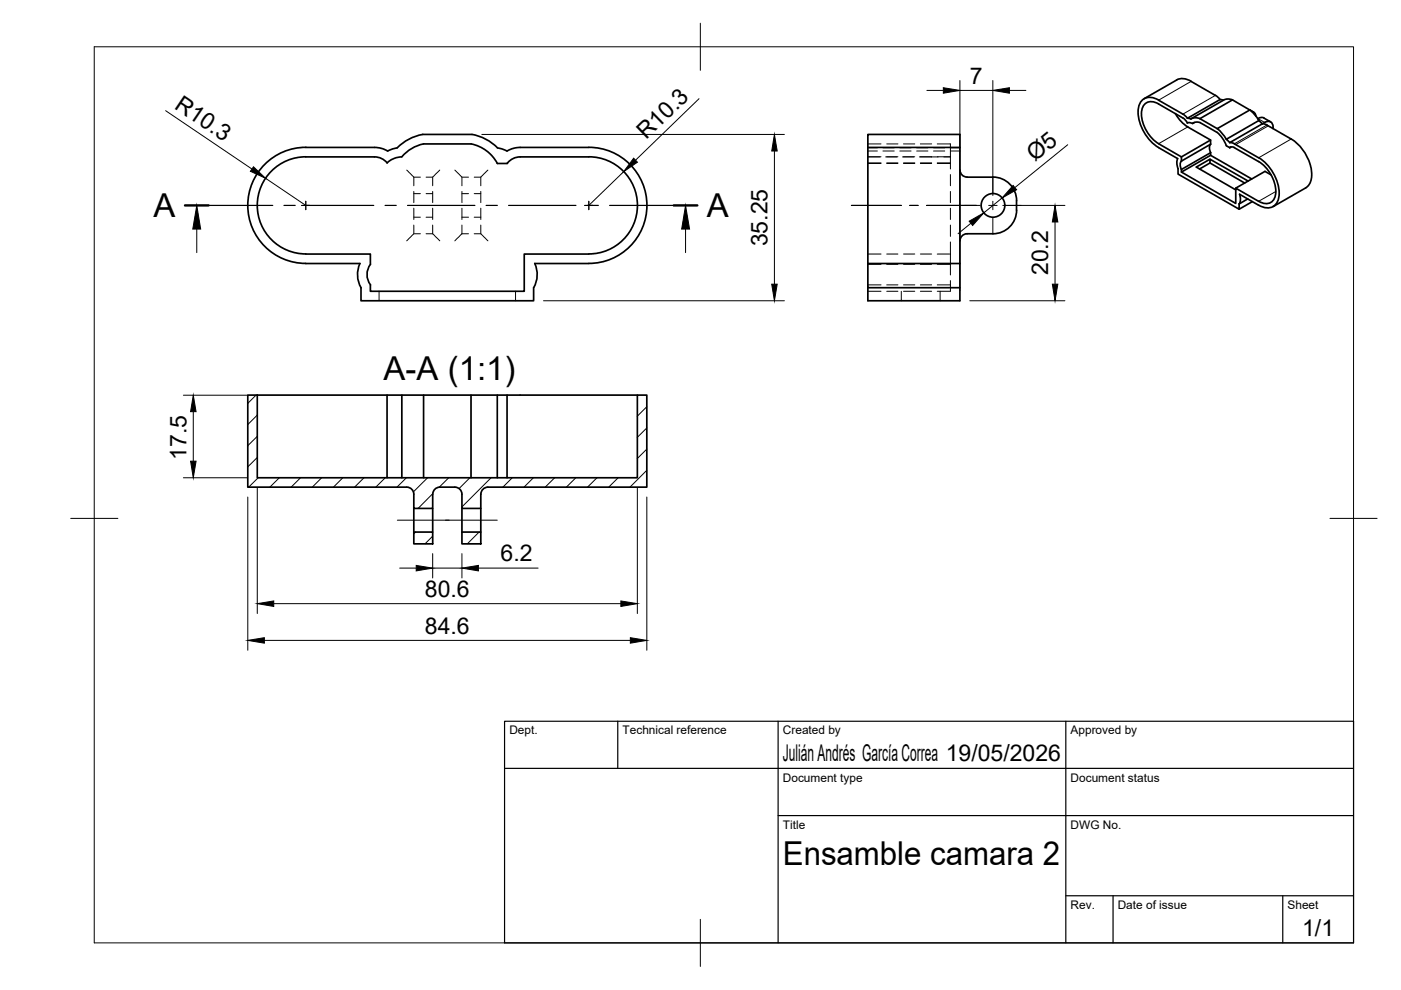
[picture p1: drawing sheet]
<svg xmlns="http://www.w3.org/2000/svg" width="297mm" height="210mm" viewBox="0 0 297 210" stroke-linecap="round" stroke-linejoin="round" font-family="sans-serif">
<!-- layer: Visible -->
<g fill="none" stroke="#000" stroke-width=".36">
<path d="M252.5 17.3l5.2 2.9M252.6 17.2a3.1 3.1 0 0 0-3.1-.3l-6.9 4M64.8 33.3h13.7a3.8 3.8 0 0 1 3.6 1.2M64.8 31.3h14.6l1.5 .2 1.3 .5M64.8 33.2a10.3 10.3 0 0 0-10.3 10.3 10.3 10.3 0 0 0 10.3 10.4h13.7l.1 2.1a3.5 3.5 0 0 0 0 4.4M64.8 31.2a12.3 12.3 0 0 0-12.3 12.3 12.3 12.3 0 0 0 12.3 12.4h11.5a5.6 5.6 0 0 0 .2 5.1v2.8h36.6v-2.8M82.1 34.5l1.4-.9 1.6-.3a9 9 0 0 1 4.7-2.8h10.1a8.1 8.1 0 0 1 5.5 4.2h2.1M105.5 31.3a10.1 10.1 0 0 0-5.4-2.8h-10.5a10.7 10.7 0 0 0-5.5 2.9l-1.9 .6M124.8 31.3h-13.7a6.7 6.7 0 0 0-3.7 .7l-1.9-.7M124.8 33.3h-13.7a3.7 3.7 0 0 0-3.6 1.4M124.9 31.2a12.3 12.3 0 0 1 12.3 12.4 12.3 12.3 0 0 1-12.4 12.3h-11.4a5.6 5.6 0 0 1-.3 5.1M124.9 33.2a10.3 10.3 0 0 1 10.2 10.3 10.3 10.3 0 0 1-10.2 10.3l-13.8 .1v7.9h-32.6v-1.4"/>
<path d="M184 31.3h19.5M203.5 36.1a1.49 1.49 0 0 0 1.5 1.4M205 37.6h5.5M210.5 37.5a5 5 0 0 1 5 5.1 6.6 6.6 0 0 1-1.1 5.2 5 5 0 0 1-3.9 1.8h-5.5a1.49 1.49 0 0 0-1.5 1.5M245.6 30.5l4.9 2.8v.9M245.6 21.2l5.2 3M245.7 21.2a2.62 2.62 0 0 0-4.1 1 8.1 8.1 0 0 0 2 7.4l2 1.7 4.1 2.3-.2 .8 .3 1.4v1.1l12.9 7.5v-1.2M249.2 24.1l.8 1.1 1.3 1.4 5.4 3.1v.9l-6.2 3.6M250.5 34.2a1.5 1.5 0 0 0 0 1.7M250.5 35.9l6.2-3.5v.5l8.7 5M250.5 35.9v.6l11.5 6.6v-3.2l4.8 2.8M250.8 25l-5.2-3a2.22 2.22 0 0 0-2.5-.2 2.22 2.22 0 0 0-1.1 2.3 8.1 8.1 0 0 0 3.7 6.4"/>
<path d="M250.8 24.2l1 .9M250.8 25l.9 1.1M251.8 25.1l.7 .1 1.1-.2 .8 .1M253.2 26l-.4 .2-.6-.2-.5 .1M254.3 35.8l2.2-1.2v-.8l8.1 4.6M254.4 25.2l6.9-4 3.7 2.1-6.9 4zM254.5 26l3.5 2.1 1.2 1.2 .8 1.6 .7 .4M254.5 26l-.8-.1-.9 .3M256.5 33.8l-2.9 1.6 8.4 4.9M256.5 34.6l7.4 4.2M256.7 29.7l-6.2 3.6M256.7 32.9l-6.2 3.6"/>
<path d="M256.7 30.6a1.5 1.5 0 0 0 0 1.8M257.7 20.2l1 .9M258.1 27.3l1 1 .9 1.2M258.7 21.1l.7 .1M258.7 21.1l-6.9 4M259.4 21.2l-6.9 4M260 29.5l6.9-3.9 .7 .7-6.9 3.9zM260.7 30.2l1 .3M261 31.2l-.3 .1M261.3 21.2l-.8-.2-1.1 .2M261.7 31.3l5.1 3M261.7 30.5l5.1 3"/>
<path d="M261.7 31.3l-.5-.2-.5 .2M265.4 23.6a1 1 0 0 1 .9 1M265.8 23.8l-.8-.5 1 1 .9 1.3M266.7 25.2h.1M266.7 25.1a1.25 1.25 0 0 1 1.3-.1l1.4 .8M266.9 34.3a7.8 7.8 0 0 1 3.5 7.1 2.13 2.13 0 0 1-1.4 1.7 2.13 2.13 0 0 1-2.1-.4M266.9 33.4a9.3 9.3 0 0 1 4.2 8.4 2.44 2.44 0 0 1-3.5 2.1l-4.8-2.7 .2 1.4-.3 .6M267.6 26.3a1.5 1.5 0 0 1 2.1-.2l.2 1.2M267.6 26.2l1 .3 5.1 3a9.2 9.2 0 0 1 4.3 8.4 2.66 2.66 0 0 1-1.2 1.9l-6.9 4M269.5 37.1l-1.3-.8-6.2 3.6M184 55.9v-27.4h19.5v35.3h-19.5v-2.8M184 55.9v5.1h19.5"/>
<path d="M184 55.9h19.5M264.5 42.2l-1.8 1M265.5 42.7l-2.8 1.7M54.5 83.8h-2v19.5h33.7a1.49 1.49 0 0 1 1.5 1.5v3h4v-3a1.54 1.54 0 0 1 1.5-1.5h3.2M54.5 83.8v17.5h80.6v-17.5h2v19.5h-33.6a1.49 1.49 0 0 0-1.5 1.5M54.5 83.8h27.6M85.2 83.8h22.3M89.8 83.8v17.5M99.9 83.8v17.5M105.4 83.8v17.5M135.1 83.8h-27.6v17.5M82.1 101.3v-17.5h3.1v17.5"/>
<path d="M87.7 112.8h4v2.5h-4zM87.7 107.8v5M91.7 107.8v5M96.4 103.3a1.49 1.49 0 0 1 1.5 1.5v3h4v-3M97.9 112.8h4v2.5h-4zM97.9 107.8v5M101.9 107.8v5"/>
<circle cx="210.5" cy="43.5" r="2.51"/>
</g>
<!-- layer: Hidden -->
<g fill="none" stroke="#000" stroke-width=".21">
<path d="M86.2 36.1l1.5 1.5h1.4M87.7 37.6v1.8M91.7 37.6v1.8M93.2 36.1l-1.5 1.5h-1.4M96.4 36.1l1.5 1.5h1.4M97.9 37.6v1.8M101.9 37.6v1.8M103.4 36.1l-1.5 1.5h-1.4M184 33.2h2.8M184 34.5h2.8M184 32h2M184 31.3h2"/>
<path d="M184 34.7h2.8M184 30.5h2.8M184 33.3h2.6M187.2 32h2.4M187.2 31.3h2.4M187.8 33.3h2.4M188 33.2h2.4M188 34.5h2.4M188 34.7h2.4M188 30.5h2.4M190.8 32h2.4M190.8 31.3h2.4"/>
<path d="M191.3 33.3h2.4M191.6 33.2h2.4M191.6 34.5h2.4M191.6 34.7h2.4M191.6 30.5h2.4M194.4 32h2.3M194.4 31.3h2.3M194.9 33.3h4M195.1 33.2h2.4M195.1 34.5h2.4M195.1 34.7h2.4M195.1 30.5h2.4"/>
<path d="M197.9 32h2.4M197.9 31.3h2.4M198.7 30.5h2.8v2.8M198.7 33.2h2.8M198.7 34.5h2.8M198.7 34.7h2.8M200.1 33.3h1.4M201.5 33.3v2.5M201.5 37v2.4M201.5 32h2M201.5 31.3h2M87.7 40.6v2.4"/>
<path d="M87.7 44.1v2.4M87.7 47.7v1.9M87.7 41.1h1.4M87.7 46.1h1.4M89.1 49.6h-1.4l-1.5 1.5M90.3 49.6h1.4l1.5 1.5M90.3 41.1h1.4M90.3 46.1h1.4M91.7 40.6v2.4M91.7 44.1v2.4M91.7 47.7v1.9M97.9 49.6l-1.5 1.5"/>
<path d="M97.9 49.6h1.4M97.9 40.6v2.4M97.9 44.1v2.4M97.9 47.7v1.9M97.9 41.1h1.4M97.9 46.1h1.4M100.5 49.6h1.4l1.5 1.5M100.5 41.1h1.4M100.5 46.1h1.4M101.9 40.6v2.4M101.9 44.1v2.4M101.9 47.7v1.9"/>
<path d="M184 56h2.8M184 53.9h2.8M188 56h2.4M188 53.9h2.4M191.6 56h2.4M191.6 53.9h2.4M195.1 56h2.4M195.1 53.9h2.4M198.7 56h2.8M198.7 53.9h2.8M201.5 40.6v2.4M201.5 44.1v2.4"/>
<path d="M201.5 47.7v2.4M201.5 51.3v2.6M201.5 53.9v4.4M201.5 59.5v2.3h-2.8M80.4 61.8v2M109.3 61.8v2M184 60.4h2.8M184 61.8h2.8M188 60.4h2.4M188 61.8h2.4M191.1 61.8v2M191.6 60.4h2.4"/>
<path d="M191.6 61.8h2.4M195.1 60.4h2.4M195.1 61.8h2.4M198.7 60.4h2.8M199.3 61.8v2"/>
</g>
<!-- layer: Visible Narrow -->
<path d="M252.5 17.3l-6.9 3.9M251.8 26.9l-6.2 3.6M257.7 20.2l-6.9 4M266.7 25.2l1.4 .8M268.6 26.5l-6.9 4M268.9 26.7l-6.9 4M273.7 29.5l-6.9 4M270.5 40.6l-3.7 2.1" fill="none" stroke="#000" stroke-width=".21"/>
<!-- layer: BORDER -->
<path d="M20 9.9h267v190h-267zM148.5 4.9v10M15 109.9h10M282 109.9h10M148.5 194.9v10" fill="none" stroke="#000" stroke-width=".21"/>
<!-- layer: TITLEBLOCK -->
<path d="M107 152.9h180v47h-180zM131 152.9v10M165 152.9v47M226 152.9v47M107 162.9h180M165 172.9h122M226 189.9h61M236 189.9v10M272 189.9v10" fill="none" stroke="#000" stroke-width=".25"/>
<!-- layer: Smart Centers -->
<g fill="none" stroke="#000" stroke-width=".21">
<path d="M210.5 37.6v3.3M63.9 43.6h1.8M64.8 42.7v1.8M124 43.6h1.7M124.8 42.7v1.8M180.5 43.6h10.6M192.9 43.6h1.7M196.4 43.6h11.4M209.6 43.6h1.8M210.5 42.7v1.8M210.5 46.2v3.4M213.2 43.6h3.3"/>
<path d="M84.2 110.3h21.2"/>
</g>
<!-- layer: Hatching -->
<g fill="none" stroke="#000" stroke-width=".21">
<path d="M54.3 83.8l-1.8 1.7M54.5 88l-2 2M54.5 92.5l-2 2M54.5 97l-2 2M137.1 86.2l-2 2M137.1 90.7l-2 2M137.1 95.2l-2 2M137.1 99.7l-3.5 3.6M54.7 101.3l-2 2M59.2 101.3l-2 2M63.7 101.3l-2 2M68.2 101.3l-2 2"/>
<path d="M72.7 101.3l-2 2M77.2 101.3l-2 2M81.7 101.3l-2 2M86.2 101.3l-2 2M88.1 112.8l-.4 .4M90.7 101.3l-3 3M91.7 104.7l-3.1 3.1M91.7 113.7l-1.6 1.6M95.1 101.3l-2 2M99.6 101.3l-2.3 2.3M101.6 112.8l-2.5 2.5M104.1 101.3l-6.2 6.2"/>
<path d="M108.6 101.3l-2 2M113.1 101.3l-2 2M117.6 101.3l-2 2M122.1 101.3l-2 2M126.6 101.3l-2 2M131.1 101.3l-2 2"/>
</g>
<!-- layer: Section Lines -->
<path d="M39.2 43.6h5M142.9 43.6h4.9" fill="none" stroke="#000" stroke-width=".51"/>
<path d="M44.2 43.6h13.6M60.2 43.6h2.4M65 43.6h14.2M81.6 43.6h2.4M86.4 43.6h14.3M103.1 43.6h2.4M107.8 43.6h14.3M124.5 43.6h2.4M129.2 43.6h13.7" fill="none" stroke="#000" stroke-width=".25"/>
<path d="M41.7 48.6v5M145.4 48.6v5" fill="none" stroke="#000" stroke-width=".21"/>
<path d="M41.7 43.6l.8 5h-1.6zM145.4 43.6l.8 5h-1.7z" fill="#000" stroke="#000" stroke-width=".21"/>
<!-- layer: FD_Dimensions -->
<g fill="none" stroke="#000" stroke-width=".21">
<path d="M196.5 19.2h3.5M203.5 17.1v44.6M203.5 19.2h7M210.5 17.1v24.4M214 19.2h3.5M35.1 23.5l18.3 12.3M56.3 37.8l8.5 5.8M102.2 28.5h64.1M132.2 36.4l-7.4 7.2M148.2 20.9l-13.5 13.1M164.2 32v28.3M226.4 30.7l-11.2 9.1"/>
<path d="M205.8 47.3l-2.7 2.2M212.4 42l-3.8 3.1M212.6 43.6h13.2M223.7 47.1v13.2M115.2 63.8h51.1M205.6 63.8h20.2M38.9 83.8h13.5M41 87.3v10.5M38.9 101.3h13.5M52.5 105.4v32.5M54.5 103.4v26.7M91.7 117.4v5.1"/>
<path d="M97.9 117.4v5.1M135.1 103.4v26.7M137.1 105.4v32.5M56 135.8h77.6M58 128h73.6M84.7 120.5h3.5M91.7 120.5h6.2M101.4 120.5h12.7"/>
</g>
<g fill="#000" stroke="#000" stroke-width=".21">
<path d="M200 18.6l3.5 .6-3.5 .6zM210.5 19.2l3.5-.6v1.2zM53.7 35.4l2.6 2.4-3.2-1.5zM134.3 33.5l.8 .9-2.9 2zM164.2 28.5l.6 3.5h-1.2zM214.8 39.3l.7 .9-3.1 1.8zM205.5 46.9l3.1-1.8-2.4 2.7zM223.7 43.6l.6 3.5h-1.2zM163.6 60.3h1.2l-.6 3.5zM223.1 60.3h1.2l-.6 3.5zM40.4 97.8h1.2l-.6 3.5zM41 83.8l.6 3.5h-1.2z"/>
<path d="M88.2 119.9l3.5 .6-3.5 .5zM97.9 120.5l3.5-.6v1.1zM52.5 135.8l3.5-.6v1.2zM54.5 128l3.5-.6v1.2zM131.6 127.4l3.5 .6-3.5 .6zM133.6 135.2l3.5 .6-3.5 .6z"/>
</g>
<g font-size="7">
<text x="32.6" y="46.1">A</text>
<text x="149.9" y="46.1">A</text>
<text x="81.3" y="80.5">A-A (1:1)</text>
<text x="166" y="183.4">Ensamble camara 2</text>
</g>
<g font-size="4.9">
<text x="205.7" y="17.8">7</text>
<text x="36.8" y="22.8" transform="rotate(34 36.8 22.8)">R10.3</text>
<text x="137" y="29.8" transform="rotate(-44 137 29.8)">R10.3</text>
<text x="219.4" y="34.3" transform="rotate(-39 219.4 34.3)">Ø5</text>
<text x="162.7" y="52.3" transform="rotate(-90 162.7 52.3)">35.25</text>
<text x="222.2" y="58.4" transform="rotate(-90 222.2 58.4)">20.2</text>
<text x="39.5" y="97.5" transform="rotate(-90 39.5 97.5)">17.5</text>
<text x="106.2" y="119">6.2</text>
<text x="90.1" y="126.5">80.6</text>
<text x="90.1" y="134.3">84.6</text>
<text x="166" y="161.4">Julián Andrés García Correa 19/05/2026</text>
<text x="276.1" y="198.6">1/1</text>
</g>
<g font-size="2.5">
<text x="108" y="155.7">Dept.</text>
<text x="132" y="155.7">Technical reference</text>
<text x="166" y="155.7">Created by</text>
<text x="227" y="155.7">Approved by</text>
<text x="166" y="165.7">Document type</text>
<text x="227" y="165.7">Document status</text>
<text x="166" y="175.7">Title</text>
<text x="227" y="175.7">DWG No.</text>
<text x="227" y="192.7">Rev.</text>
<text x="237" y="192.7">Date of issue</text>
<text x="273" y="192.7">Sheet</text>
</g>
</svg>
